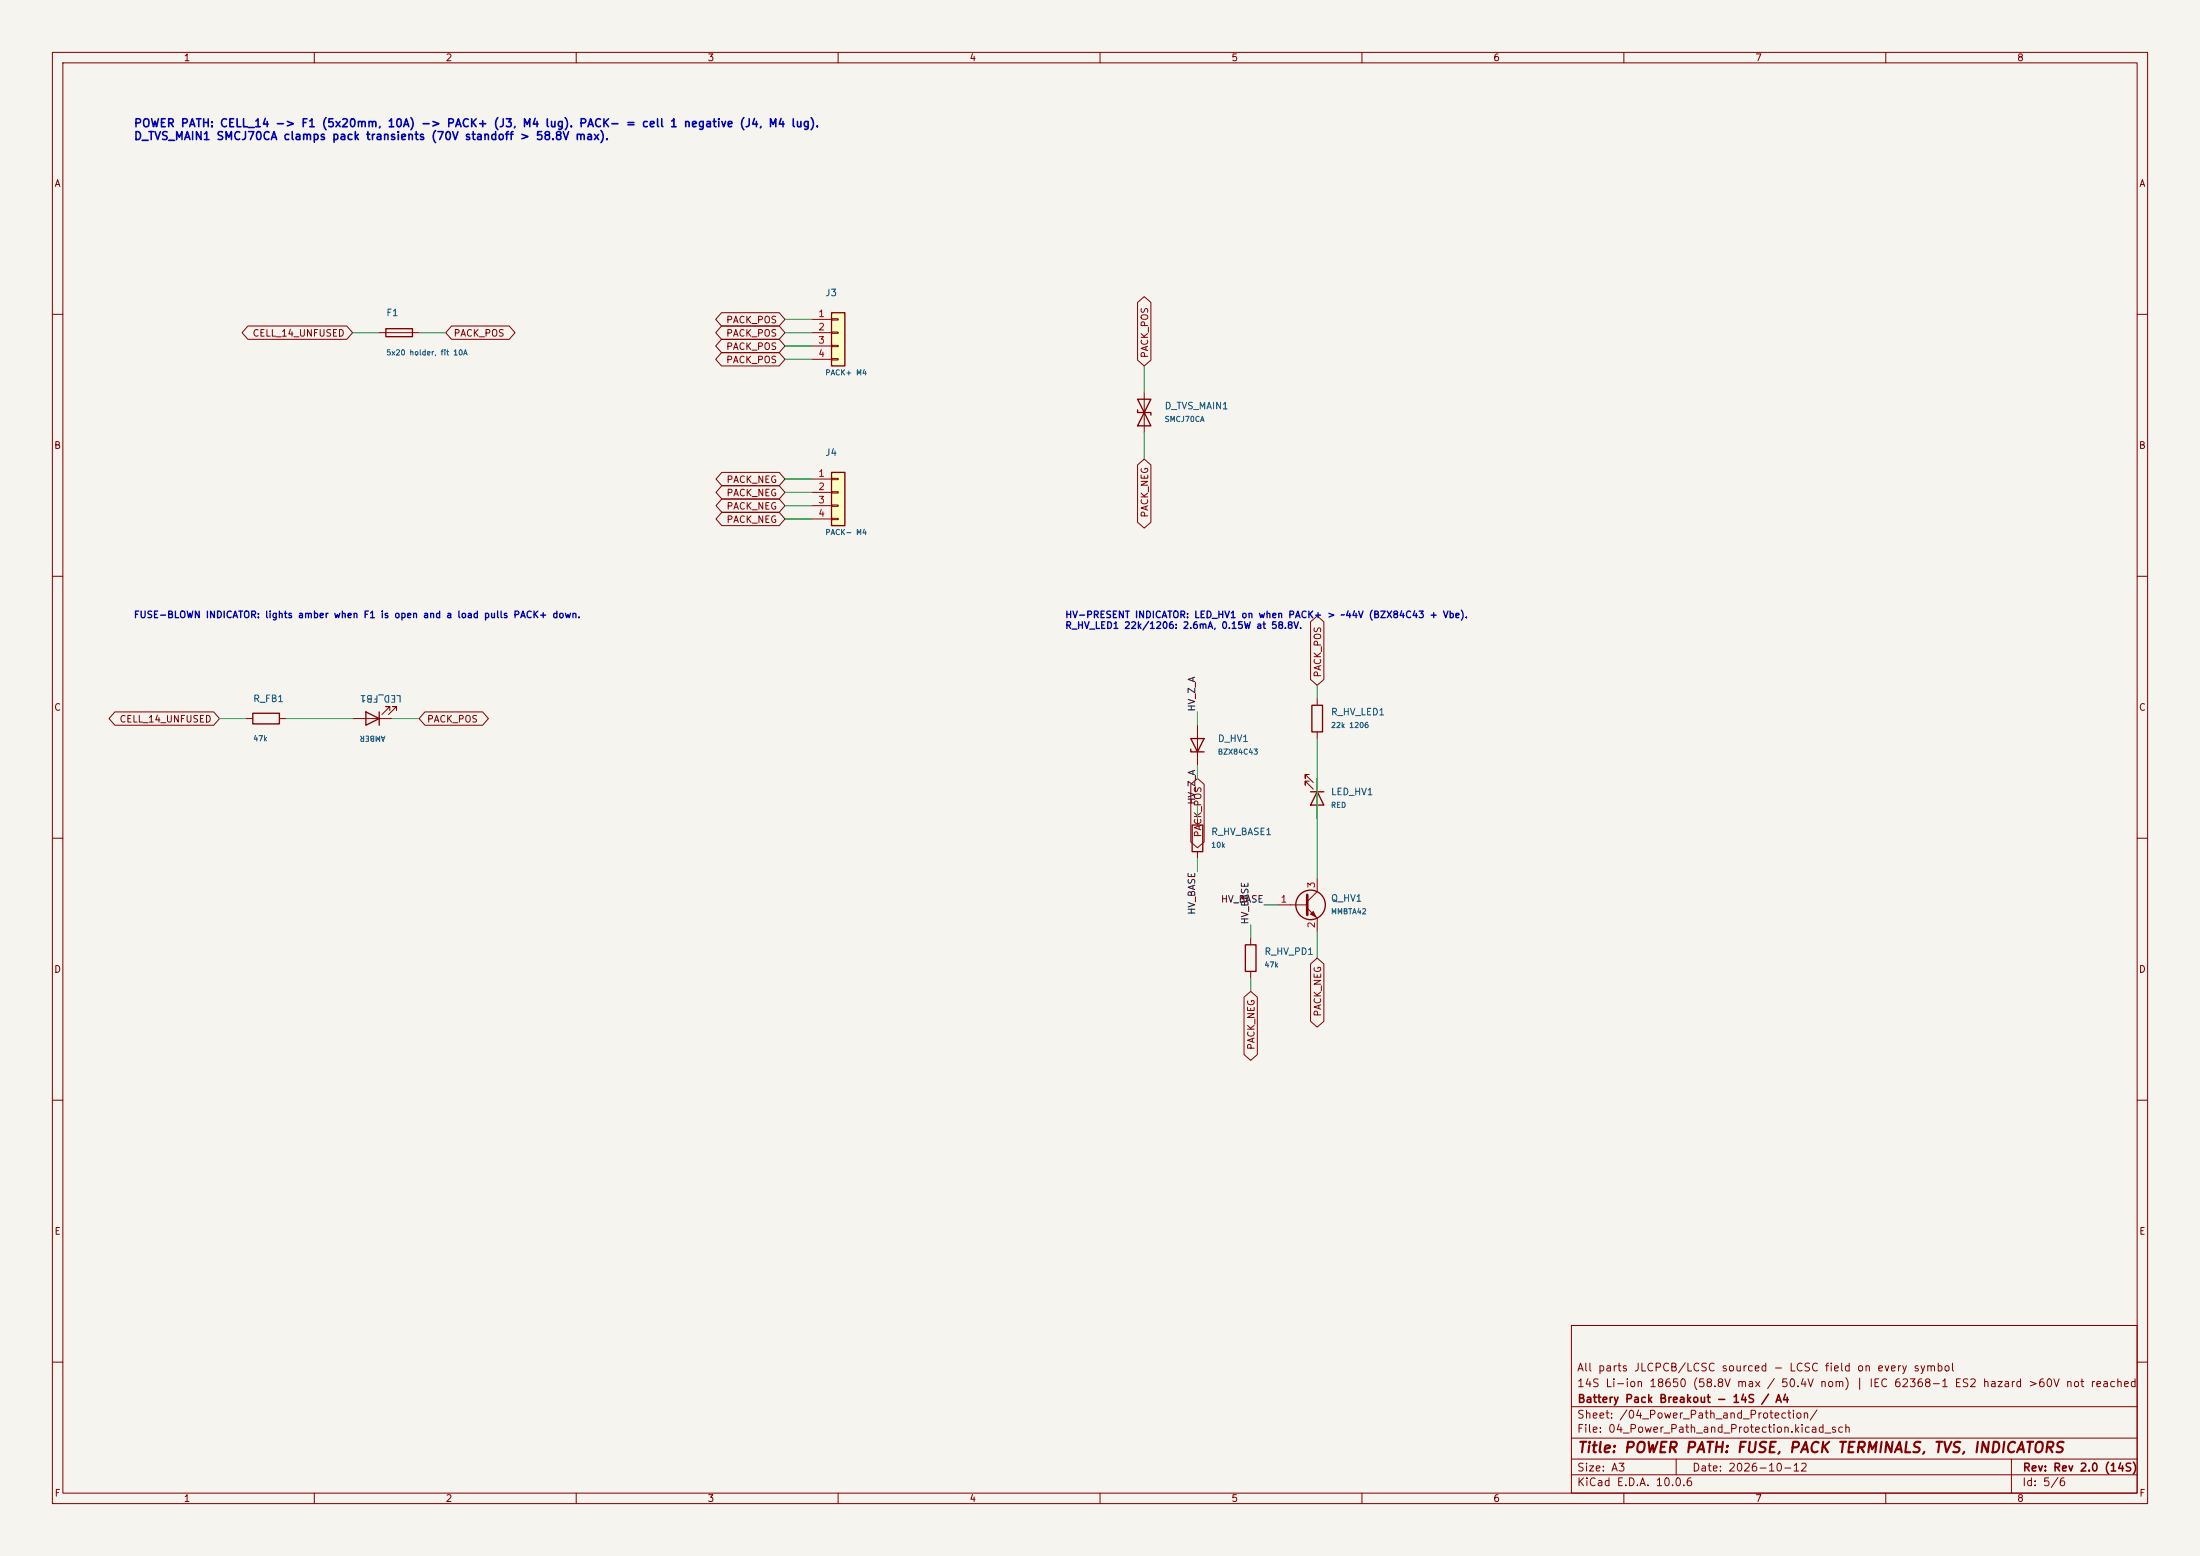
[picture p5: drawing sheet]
(kicad_sch
 (version 20260306)
 (generator "eeschema")
 (generator_version "10.0")
 (paper "A3")
 (title_block
  (title "POWER PATH: FUSE, PACK TERMINALS, TVS, INDICATORS")
  (date "2026-10-12")
  (rev "Rev 2.0 (14S)")
  (company "Battery Pack Breakout - 14S / A4")
  (comment 1 "14S Li-ion 18650 (58.8V max / 50.4V nom) | IEC 62368-1 ES2 hazard >60V not reached")
  (comment 2 "All parts JLCPCB/LCSC sourced - LCSC field on every symbol"))
 (lib_symbols
  (symbol "Device:Fuse"
   (pin_numbers (hide yes))
   (pin_names
    (offset 0)) (exclude_from_sim no) (in_bom yes) (on_board yes)
   (in_pos_files yes)
   (duplicate_pin_numbers_are_jumpers no)
   (property "Reference" "F" (at 2.032 0 90) (show_name no) (do_not_autoplace no) (effects (font (size 1.27 1.27))))
   (property "Value" "Fuse" (at -1.905 0 90) (show_name no) (do_not_autoplace no) (effects (font (size 1.27 1.27))))
   (property "Footprint" "" (at -1.778 0 90) (show_name no) (do_not_autoplace no) (hide yes) (effects (font (size 1.27 1.27))))
   (property "Datasheet" "" (at 0 0 0) (show_name no) (do_not_autoplace no) (hide yes) (effects (font (size 1.27 1.27))))
   (property "Description" "Fuse" (at 0 0 0) (show_name no) (do_not_autoplace no) (hide yes) (effects (font (size 1.27 1.27))))
   (symbol "Fuse_0_1"
    (rectangle (start -0.762 -2.54) (end 0.762 2.54) (stroke (width 0.254) (type default)) (fill (type none)))
    (polyline (pts (xy 0 2.54) (xy 0 -2.54)) (stroke (width 0) (type default)) (fill (type none))))
   (symbol "Fuse_1_1"
    (pin passive line (at 0 3.81 270) (length 1.27) (name "" (effects (font (size 1.27 1.27)))) (number "1" (effects (font (size 1.27 1.27)))))
    (pin passive line (at 0 -3.81 90) (length 1.27) (name "" (effects (font (size 1.27 1.27)))) (number "2" (effects (font (size 1.27 1.27))))))
   (embedded_fonts no))
  (symbol "Connector_Generic:Conn_01x04"
   (pin_names
    (offset 1.016) (hide yes)) (exclude_from_sim no) (in_bom yes) (on_board yes)
   (in_pos_files yes)
   (duplicate_pin_numbers_are_jumpers no)
   (property "Reference" "J" (at 0 5.08 0) (show_name no) (do_not_autoplace no) (effects (font (size 1.27 1.27))))
   (property "Value" "Conn_01x04" (at 0 -7.62 0) (show_name no) (do_not_autoplace no) (effects (font (size 1.27 1.27))))
   (property "Footprint" "" (at 0 0 0) (show_name no) (do_not_autoplace no) (hide yes) (effects (font (size 1.27 1.27))))
   (property "Datasheet" "" (at 0 0 0) (show_name no) (do_not_autoplace no) (hide yes) (effects (font (size 1.27 1.27))))
   (property "Description" "Generic connector, single row, 01x04, script generated (kicad-library-utils/schlib/autogen/connector/)" (at 0 0 0) (show_name no) (do_not_autoplace no) (hide yes) (effects (font (size 1.27 1.27))))
   (symbol "Conn_01x04_1_1"
    (rectangle (start -1.27 3.81) (end 1.27 -6.35) (stroke (width 0.254) (type default)) (fill (type background)))
    (rectangle (start -1.27 2.667) (end 0 2.413) (stroke (width 0.1524) (type default)) (fill (type none)))
    (rectangle (start -1.27 0.127) (end 0 -0.127) (stroke (width 0.1524) (type default)) (fill (type none)))
    (rectangle (start -1.27 -2.413) (end 0 -2.667) (stroke (width 0.1524) (type default)) (fill (type none)))
    (rectangle (start -1.27 -4.953) (end 0 -5.207) (stroke (width 0.1524) (type default)) (fill (type none)))
    (pin passive line (at -5.08 2.54 0) (length 3.81) (name "Pin_1" (effects (font (size 1.27 1.27)))) (number "1" (effects (font (size 1.27 1.27)))))
    (pin passive line (at -5.08 0 0) (length 3.81) (name "Pin_2" (effects (font (size 1.27 1.27)))) (number "2" (effects (font (size 1.27 1.27)))))
    (pin passive line (at -5.08 -2.54 0) (length 3.81) (name "Pin_3" (effects (font (size 1.27 1.27)))) (number "3" (effects (font (size 1.27 1.27)))))
    (pin passive line (at -5.08 -5.08 0) (length 3.81) (name "Pin_4" (effects (font (size 1.27 1.27)))) (number "4" (effects (font (size 1.27 1.27))))))
   (embedded_fonts no))
  (symbol "Device:D_TVS"
   (pin_numbers (hide yes))
   (pin_names
    (offset 1.016) (hide yes)) (exclude_from_sim no) (in_bom yes) (on_board yes)
   (in_pos_files yes)
   (duplicate_pin_numbers_are_jumpers no)
   (property "Reference" "D" (at 0 2.54 0) (show_name no) (do_not_autoplace no) (effects (font (size 1.27 1.27))))
   (property "Value" "D_TVS" (at 0 -2.54 0) (show_name no) (do_not_autoplace no) (effects (font (size 1.27 1.27))))
   (property "Footprint" "" (at 0 0 0) (show_name no) (do_not_autoplace no) (hide yes) (effects (font (size 1.27 1.27))))
   (property "Datasheet" "" (at 0 0 0) (show_name no) (do_not_autoplace no) (hide yes) (effects (font (size 1.27 1.27))))
   (property "Description" "Bidirectional transient-voltage-suppression diode" (at 0 0 0) (show_name no) (do_not_autoplace no) (hide yes) (effects (font (size 1.27 1.27))))
   (symbol "D_TVS_0_1"
    (polyline (pts (xy -2.54 1.27) (xy -2.54 -1.27) (xy 2.54 1.27) (xy 2.54 -1.27) (xy -2.54 1.27)) (stroke (width 0.254) (type default)) (fill (type none)))
    (polyline (pts (xy 0.508 1.27) (xy 0 1.27) (xy 0 -1.27) (xy -0.508 -1.27)) (stroke (width 0.254) (type default)) (fill (type none)))
    (polyline (pts (xy 1.27 0) (xy -1.27 0)) (stroke (width 0) (type default)) (fill (type none))))
   (symbol "D_TVS_1_1"
    (pin passive line (at -3.81 0 0) (length 2.54) (name "A1" (effects (font (size 1.27 1.27)))) (number "1" (effects (font (size 1.27 1.27)))))
    (pin passive line (at 3.81 0 180) (length 2.54) (name "A2" (effects (font (size 1.27 1.27)))) (number "2" (effects (font (size 1.27 1.27))))))
   (embedded_fonts no))
  (symbol "Device:R"
   (pin_numbers (hide yes))
   (pin_names
    (offset 0)) (exclude_from_sim no) (in_bom yes) (on_board yes)
   (in_pos_files yes)
   (duplicate_pin_numbers_are_jumpers no)
   (property "Reference" "R" (at 2.032 0 90) (show_name no) (do_not_autoplace no) (effects (font (size 1.27 1.27))))
   (property "Value" "R" (at 0 0 90) (show_name no) (do_not_autoplace no) (effects (font (size 1.27 1.27))))
   (property "Footprint" "" (at -1.778 0 90) (show_name no) (do_not_autoplace no) (hide yes) (effects (font (size 1.27 1.27))))
   (property "Datasheet" "" (at 0 0 0) (show_name no) (do_not_autoplace no) (hide yes) (effects (font (size 1.27 1.27))))
   (property "Description" "Resistor" (at 0 0 0) (show_name no) (do_not_autoplace no) (hide yes) (effects (font (size 1.27 1.27))))
   (symbol "R_0_1"
    (rectangle (start -1.016 -2.54) (end 1.016 2.54) (stroke (width 0.254) (type default)) (fill (type none))))
   (symbol "R_1_1"
    (pin passive line (at 0 3.81 270) (length 1.27) (name "" (effects (font (size 1.27 1.27)))) (number "1" (effects (font (size 1.27 1.27)))))
    (pin passive line (at 0 -3.81 90) (length 1.27) (name "" (effects (font (size 1.27 1.27)))) (number "2" (effects (font (size 1.27 1.27))))))
   (embedded_fonts no))
  (symbol "Device:LED"
   (pin_numbers (hide yes))
   (pin_names
    (offset 1.016) (hide yes)) (exclude_from_sim no) (in_bom yes) (on_board yes)
   (in_pos_files yes)
   (duplicate_pin_numbers_are_jumpers no)
   (property "Reference" "D" (at 0 2.54 0) (show_name no) (do_not_autoplace no) (effects (font (size 1.27 1.27))))
   (property "Value" "LED" (at 0 -2.54 0) (show_name no) (do_not_autoplace no) (effects (font (size 1.27 1.27))))
   (property "Footprint" "" (at 0 0 0) (show_name no) (do_not_autoplace no) (hide yes) (effects (font (size 1.27 1.27))))
   (property "Datasheet" "" (at 0 0 0) (show_name no) (do_not_autoplace no) (hide yes) (effects (font (size 1.27 1.27))))
   (property "Description" "Light emitting diode" (at 0 0 0) (show_name no) (do_not_autoplace no) (hide yes) (effects (font (size 1.27 1.27))))
   (property "Sim.Pins" "1=K 2=A" (at 0 0 0) (show_name no) (do_not_autoplace no) (hide yes) (effects (font (size 1.27 1.27))))
   (symbol "LED_0_1"
    (polyline (pts (xy -3.048 -0.762) (xy -4.572 -2.286) (xy -3.81 -2.286) (xy -4.572 -2.286) (xy -4.572 -1.524)) (stroke (width 0) (type default)) (fill (type none)))
    (polyline (pts (xy -1.778 -0.762) (xy -3.302 -2.286) (xy -2.54 -2.286) (xy -3.302 -2.286) (xy -3.302 -1.524)) (stroke (width 0) (type default)) (fill (type none)))
    (polyline (pts (xy -1.27 0) (xy 1.27 0)) (stroke (width 0) (type default)) (fill (type none)))
    (polyline (pts (xy -1.27 -1.27) (xy -1.27 1.27)) (stroke (width 0.254) (type default)) (fill (type none)))
    (polyline (pts (xy 1.27 -1.27) (xy 1.27 1.27) (xy -1.27 0) (xy 1.27 -1.27)) (stroke (width 0.254) (type default)) (fill (type none))))
   (symbol "LED_1_1"
    (pin passive line (at -3.81 0 0) (length 2.54) (name "K" (effects (font (size 1.27 1.27)))) (number "1" (effects (font (size 1.27 1.27)))))
    (pin passive line (at 3.81 0 180) (length 2.54) (name "A" (effects (font (size 1.27 1.27)))) (number "2" (effects (font (size 1.27 1.27))))))
   (embedded_fonts no))
  (symbol "Diode:BZX84Cxx"
   (pin_numbers (hide yes))
   (pin_names (hide yes)) (exclude_from_sim no) (in_bom yes) (on_board yes)
   (in_pos_files yes)
   (duplicate_pin_numbers_are_jumpers no)
   (property "Reference" "D" (at 0 3.81 0) (show_name no) (do_not_autoplace no) (effects (font (size 1.27 1.27))))
   (property "Value" "BZX84Cxx" (at 0 -3.81 0) (show_name no) (do_not_autoplace no) (effects (font (size 1.27 1.27))))
   (property "Footprint" "Package_TO_SOT_SMD:SOT-23" (at 0 0 0) (show_name no) (do_not_autoplace no) (hide yes) (effects (font (size 1.27 1.27))))
   (property "Datasheet" "https://diotec.com/tl_files/diotec/files/pdf/datasheets/bzx84c2v4.pdf" (at 0 0 0) (show_name no) (do_not_autoplace no) (hide yes) (effects (font (size 1.27 1.27))))
   (property "Description" "300mW Zener Diode, SOT-23" (at 0 0 0) (show_name no) (do_not_autoplace no) (hide yes) (effects (font (size 1.27 1.27))))
   (symbol "BZX84Cxx_0_1"
    (polyline (pts (xy -1.27 -1.27) (xy -1.27 1.27) (xy -0.762 1.27)) (stroke (width 0.254) (type default)) (fill (type none)))
    (polyline (pts (xy 1.27 0) (xy -1.27 0)) (stroke (width 0) (type default)) (fill (type none)))
    (polyline (pts (xy 1.27 -1.27) (xy 1.27 1.27) (xy -1.27 0) (xy 1.27 -1.27)) (stroke (width 0.254) (type default)) (fill (type none))))
   (symbol "BZX84Cxx_1_1"
    (pin passive line (at 3.81 0 180) (length 2.54) (name "A" (effects (font (size 1.27 1.27)))) (number "1" (effects (font (size 1.27 1.27)))))
    (pin no_connect line (at 1.27 0 180) (length 2.54) (hide yes) (name "NC" (effects (font (size 1.27 1.27)))) (number "2" (effects (font (size 1.27 1.27)))))
    (pin passive line (at -3.81 0 0) (length 2.54) (name "K" (effects (font (size 1.27 1.27)))) (number "3" (effects (font (size 1.27 1.27))))))
   (embedded_fonts no))
  (symbol "Transistor_BJT:Q_NPN_BEC"
   (pin_names
    (offset 0) (hide yes)) (exclude_from_sim no) (in_bom yes) (on_board yes)
   (in_pos_files yes)
   (duplicate_pin_numbers_are_jumpers no)
   (property "Reference" "Q" (at 5.08 1.27 0) (show_name no) (do_not_autoplace no) (effects (font (size 1.27 1.27)) (justify left)))
   (property "Value" "Q_NPN_BEC" (at 5.08 -1.27 0) (show_name no) (do_not_autoplace no) (effects (font (size 1.27 1.27)) (justify left)))
   (property "Footprint" "" (at 5.08 2.54 0) (show_name no) (do_not_autoplace no) (hide yes) (effects (font (size 1.27 1.27))))
   (property "Datasheet" "" (at 0 0 0) (show_name no) (do_not_autoplace no) (hide yes) (effects (font (size 1.27 1.27))))
   (property "Description" "NPN transistor, base/emitter/collector" (at 0 0 0) (show_name no) (do_not_autoplace no) (hide yes) (effects (font (size 1.27 1.27))))
   (property "Sim.Device" "NPN" (at 0 0 0) (show_name no) (do_not_autoplace no) (hide yes) (effects (font (size 1.27 1.27))))
   (property "Sim.Pins" "1=B 2=E 3=C" (at 0 0 0) (show_name no) (do_not_autoplace no) (hide yes) (effects (font (size 1.27 1.27))))
   (symbol "Q_NPN_BEC_0_1"
    (polyline (pts (xy -2.54 0) (xy 0.635 0)) (stroke (width 0) (type default)) (fill (type none)))
    (polyline (pts (xy 0.635 1.905) (xy 0.635 -1.905)) (stroke (width 0.508) (type default)) (fill (type none)))
    (circle (center 1.27 0) (radius 2.8194) (stroke (width 0.254) (type default)) (fill (type none))))
   (symbol "Q_NPN_BEC_1_1"
    (polyline (pts (xy 0.635 0.635) (xy 2.54 2.54)) (stroke (width 0) (type default)) (fill (type none)))
    (polyline (pts (xy 0.635 -0.635) (xy 2.54 -2.54)) (stroke (width 0) (type default)) (fill (type none)))
    (polyline (pts (xy 1.27 -1.778) (xy 1.778 -1.27) (xy 2.286 -2.286) (xy 1.27 -1.778)) (stroke (width 0) (type default)) (fill (type outline)))
    (pin input line (at -5.08 0 0) (length 2.54) (name "B" (effects (font (size 1.27 1.27)))) (number "1" (effects (font (size 1.27 1.27)))))
    (pin passive line (at 2.54 -5.08 90) (length 2.54) (name "E" (effects (font (size 1.27 1.27)))) (number "2" (effects (font (size 1.27 1.27)))))
    (pin passive line (at 2.54 5.08 270) (length 2.54) (name "C" (effects (font (size 1.27 1.27)))) (number "3" (effects (font (size 1.27 1.27))))))
   (embedded_fonts no)))
 (text "POWER PATH: CELL_14 -> F1 (5x20mm, 10A) -> PACK+ (J3, M4 lug). PACK- = cell 1 negative (J4, M4 lug).\nD_TVS_MAIN1 SMCJ70CA clamps pack transients (70V standoff > 58.8V max)."
  (exclude_from_sim no)
  (at 25.4 22.86 0)
  (effects (font (size 1.524 1.524)
    (bold yes)) (justify left top)))
 (symbol
  (lib_id "Device:Fuse")
  (at 76.2 63.5 90)
  (unit 1)
  (body_style 1)
  (exclude_from_sim no)
  (in_bom yes)
  (on_board yes)
  (in_pos_files yes)
  (dnp no)
  (property "Reference" "F1" (at 73.66 59.69 270) (show_name no) (do_not_autoplace no) (effects (font (size 1.27 1.27)) (justify left)))
  (property "Value" "5x20 holder, fit 10A" (at 73.66 67.31 270) (show_name no) (do_not_autoplace no) (effects (font (size 1 1)) (justify left)))
  (property "Footprint" "footprints:FUSE-TH_L24.8-W9.8-P22.60" (at 76.2 63.5 0) (hide yes) (show_name no) (do_not_autoplace no) (effects (font (size 1.27 1.27))))
  (property "Datasheet" "" (at 76.2 63.5 0) (hide yes) (show_name no) (do_not_autoplace no) (effects (font (size 1.27 1.27))))
  (property "Description" "5x20mm fuse clips, 10A max - fit 10A ceramic fast fuse" (at 76.2 63.5 0) (hide yes) (show_name no) (do_not_autoplace no) (effects (font (size 1.27 1.27))))
  (property "LCSC" "C268205" (at 76.2 63.5 0) (hide yes) (show_name no) (do_not_autoplace no) (effects (font (size 1.27 1.27))))
  (property "MPN" "FH1-200CK-B" (at 76.2 63.5 0) (hide yes) (show_name no) (do_not_autoplace no) (effects (font (size 1.27 1.27))))
  (property "Manufacturer" "HONGJU" (at 76.2 63.5 0) (hide yes) (show_name no) (do_not_autoplace no) (effects (font (size 1.27 1.27))))
  (pin "1")
  (pin "2"))
 (wire
  (pts (xy 72.39 63.5) (xy 67.31 63.5))
  (stroke (width 0) (type default)))
 (global_label "CELL_14_UNFUSED"
  (shape bidirectional)
  (at 67.31 63.5 180)
  (fields_autoplaced yes)
  (effects (font (size 1.27 1.27)) (justify right))
  (property "Intersheetrefs" "${INTERSHEET_REFS}" (at 67.31 63.5 0) (hide yes) (show_name no) (do_not_autoplace no) (effects (font (size 1.27 1.27)))))
 (wire
  (pts (xy 80.01 63.5) (xy 85.09 63.5))
  (stroke (width 0) (type default)))
 (global_label "PACK_POS"
  (shape bidirectional)
  (at 85.09 63.5 0)
  (fields_autoplaced yes)
  (effects (font (size 1.27 1.27)) (justify left))
  (property "Intersheetrefs" "${INTERSHEET_REFS}" (at 85.09 63.5 0) (hide yes) (show_name no) (do_not_autoplace no) (effects (font (size 1.27 1.27)))))
 (symbol
  (lib_id "Connector_Generic:Conn_01x04")
  (at 160.02 63.5 0)
  (unit 1)
  (body_style 1)
  (exclude_from_sim no)
  (in_bom yes)
  (on_board yes)
  (in_pos_files yes)
  (dnp no)
  (property "Reference" "J3" (at 157.48 55.88 0) (show_name no) (do_not_autoplace no) (effects (font (size 1.27 1.27)) (justify left)))
  (property "Value" "PACK+ M4" (at 157.48 71.12 0) (show_name no) (do_not_autoplace no) (effects (font (size 1 1)) (justify left)))
  (property "Footprint" "footprints:CONN-TH_4P-L11.1-W9.2-P5.00-T44009" (at 160.02 63.5 0) (hide yes) (show_name no) (do_not_autoplace no) (effects (font (size 1.27 1.27))))
  (property "Datasheet" "" (at 160.02 63.5 0) (hide yes) (show_name no) (do_not_autoplace no) (effects (font (size 1.27 1.27))))
  (property "Description" "M4 PCB power terminal (all 4 legs common)" (at 160.02 63.5 0) (hide yes) (show_name no) (do_not_autoplace no) (effects (font (size 1.27 1.27))))
  (property "LCSC" "C481463" (at 160.02 63.5 0) (hide yes) (show_name no) (do_not_autoplace no) (effects (font (size 1.27 1.27))))
  (property "MPN" "T44009" (at 160.02 63.5 0) (hide yes) (show_name no) (do_not_autoplace no) (effects (font (size 1.27 1.27))))
  (property "Manufacturer" "XFCN" (at 160.02 63.5 0) (hide yes) (show_name no) (do_not_autoplace no) (effects (font (size 1.27 1.27))))
  (pin "1")
  (pin "2")
  (pin "3")
  (pin "4"))
 (symbol
  (lib_id "Connector_Generic:Conn_01x04")
  (at 160.02 93.98 0)
  (unit 1)
  (body_style 1)
  (exclude_from_sim no)
  (in_bom yes)
  (on_board yes)
  (in_pos_files yes)
  (dnp no)
  (property "Reference" "J4" (at 157.48 86.36 0) (show_name no) (do_not_autoplace no) (effects (font (size 1.27 1.27)) (justify left)))
  (property "Value" "PACK- M4" (at 157.48 101.6 0) (show_name no) (do_not_autoplace no) (effects (font (size 1 1)) (justify left)))
  (property "Footprint" "footprints:CONN-TH_4P-L11.1-W9.2-P5.00-T44009" (at 160.02 93.98 0) (hide yes) (show_name no) (do_not_autoplace no) (effects (font (size 1.27 1.27))))
  (property "Datasheet" "" (at 160.02 93.98 0) (hide yes) (show_name no) (do_not_autoplace no) (effects (font (size 1.27 1.27))))
  (property "Description" "M4 PCB power terminal (all 4 legs common)" (at 160.02 93.98 0) (hide yes) (show_name no) (do_not_autoplace no) (effects (font (size 1.27 1.27))))
  (property "LCSC" "C481463" (at 160.02 93.98 0) (hide yes) (show_name no) (do_not_autoplace no) (effects (font (size 1.27 1.27))))
  (property "MPN" "T44009" (at 160.02 93.98 0) (hide yes) (show_name no) (do_not_autoplace no) (effects (font (size 1.27 1.27))))
  (property "Manufacturer" "XFCN" (at 160.02 93.98 0) (hide yes) (show_name no) (do_not_autoplace no) (effects (font (size 1.27 1.27))))
  (pin "1")
  (pin "2")
  (pin "3")
  (pin "4"))
 (wire
  (pts (xy 154.94 60.96) (xy 149.86 60.96))
  (stroke (width 0) (type default)))
 (global_label "PACK_POS"
  (shape bidirectional)
  (at 149.86 60.96 180)
  (fields_autoplaced yes)
  (effects (font (size 1.27 1.27)) (justify right))
  (property "Intersheetrefs" "${INTERSHEET_REFS}" (at 149.86 60.96 0) (hide yes) (show_name no) (do_not_autoplace no) (effects (font (size 1.27 1.27)))))
 (wire
  (pts (xy 154.94 91.44) (xy 149.86 91.44))
  (stroke (width 0) (type default)))
 (global_label "PACK_NEG"
  (shape bidirectional)
  (at 149.86 91.44 180)
  (fields_autoplaced yes)
  (effects (font (size 1.27 1.27)) (justify right))
  (property "Intersheetrefs" "${INTERSHEET_REFS}" (at 149.86 91.44 0) (hide yes) (show_name no) (do_not_autoplace no) (effects (font (size 1.27 1.27)))))
 (wire
  (pts (xy 154.94 63.5) (xy 149.86 63.5))
  (stroke (width 0) (type default)))
 (global_label "PACK_POS"
  (shape bidirectional)
  (at 149.86 63.5 180)
  (fields_autoplaced yes)
  (effects (font (size 1.27 1.27)) (justify right))
  (property "Intersheetrefs" "${INTERSHEET_REFS}" (at 149.86 63.5 0) (hide yes) (show_name no) (do_not_autoplace no) (effects (font (size 1.27 1.27)))))
 (wire
  (pts (xy 154.94 93.98) (xy 149.86 93.98))
  (stroke (width 0) (type default)))
 (global_label "PACK_NEG"
  (shape bidirectional)
  (at 149.86 93.98 180)
  (fields_autoplaced yes)
  (effects (font (size 1.27 1.27)) (justify right))
  (property "Intersheetrefs" "${INTERSHEET_REFS}" (at 149.86 93.98 0) (hide yes) (show_name no) (do_not_autoplace no) (effects (font (size 1.27 1.27)))))
 (wire
  (pts (xy 154.94 66.04) (xy 149.86 66.04))
  (stroke (width 0) (type default)))
 (global_label "PACK_POS"
  (shape bidirectional)
  (at 149.86 66.04 180)
  (fields_autoplaced yes)
  (effects (font (size 1.27 1.27)) (justify right))
  (property "Intersheetrefs" "${INTERSHEET_REFS}" (at 149.86 66.04 0) (hide yes) (show_name no) (do_not_autoplace no) (effects (font (size 1.27 1.27)))))
 (wire
  (pts (xy 154.94 96.52) (xy 149.86 96.52))
  (stroke (width 0) (type default)))
 (global_label "PACK_NEG"
  (shape bidirectional)
  (at 149.86 96.52 180)
  (fields_autoplaced yes)
  (effects (font (size 1.27 1.27)) (justify right))
  (property "Intersheetrefs" "${INTERSHEET_REFS}" (at 149.86 96.52 0) (hide yes) (show_name no) (do_not_autoplace no) (effects (font (size 1.27 1.27)))))
 (wire
  (pts (xy 154.94 68.58) (xy 149.86 68.58))
  (stroke (width 0) (type default)))
 (global_label "PACK_POS"
  (shape bidirectional)
  (at 149.86 68.58 180)
  (fields_autoplaced yes)
  (effects (font (size 1.27 1.27)) (justify right))
  (property "Intersheetrefs" "${INTERSHEET_REFS}" (at 149.86 68.58 0) (hide yes) (show_name no) (do_not_autoplace no) (effects (font (size 1.27 1.27)))))
 (wire
  (pts (xy 154.94 99.06) (xy 149.86 99.06))
  (stroke (width 0) (type default)))
 (global_label "PACK_NEG"
  (shape bidirectional)
  (at 149.86 99.06 180)
  (fields_autoplaced yes)
  (effects (font (size 1.27 1.27)) (justify right))
  (property "Intersheetrefs" "${INTERSHEET_REFS}" (at 149.86 99.06 0) (hide yes) (show_name no) (do_not_autoplace no) (effects (font (size 1.27 1.27)))))
 (symbol
  (lib_id "Device:D_TVS")
  (at 218.44 78.74 90)
  (unit 1)
  (body_style 1)
  (exclude_from_sim no)
  (in_bom yes)
  (on_board yes)
  (in_pos_files yes)
  (dnp no)
  (property "Reference" "D_TVS_MAIN1" (at 222.25 77.47 270) (show_name no) (do_not_autoplace no) (effects (font (size 1.27 1.27)) (justify left)))
  (property "Value" "SMCJ70CA" (at 222.25 80.01 270) (show_name no) (do_not_autoplace no) (effects (font (size 1 1)) (justify left)))
  (property "Footprint" "Diode_SMD:D_SMC" (at 218.44 78.74 0) (hide yes) (show_name no) (do_not_autoplace no) (effects (font (size 1.27 1.27))))
  (property "Datasheet" "" (at 218.44 78.74 0) (hide yes) (show_name no) (do_not_autoplace no) (effects (font (size 1.27 1.27))))
  (property "Description" "1500W 70V bidirectional TVS, pack clamp" (at 218.44 78.74 0) (hide yes) (show_name no) (do_not_autoplace no) (effects (font (size 1.27 1.27))))
  (property "LCSC" "C840779" (at 218.44 78.74 0) (hide yes) (show_name no) (do_not_autoplace no) (effects (font (size 1.27 1.27))))
  (property "MPN" "SMCJ70CA" (at 218.44 78.74 0) (hide yes) (show_name no) (do_not_autoplace no) (effects (font (size 1.27 1.27))))
  (property "Manufacturer" "MDD" (at 218.44 78.74 0) (hide yes) (show_name no) (do_not_autoplace no) (effects (font (size 1.27 1.27))))
  (pin "1")
  (pin "2"))
 (wire
  (pts (xy 218.44 82.55) (xy 218.44 87.63))
  (stroke (width 0) (type default)))
 (global_label "PACK_NEG"
  (shape bidirectional)
  (at 218.44 87.63 270)
  (fields_autoplaced yes)
  (effects (font (size 1.27 1.27)) (justify right))
  (property "Intersheetrefs" "${INTERSHEET_REFS}" (at 218.44 87.63 0) (hide yes) (show_name no) (do_not_autoplace no) (effects (font (size 1.27 1.27)))))
 (wire
  (pts (xy 218.44 74.93) (xy 218.44 69.85))
  (stroke (width 0) (type default)))
 (global_label "PACK_POS"
  (shape bidirectional)
  (at 218.44 69.85 90)
  (fields_autoplaced yes)
  (effects (font (size 1.27 1.27)) (justify left))
  (property "Intersheetrefs" "${INTERSHEET_REFS}" (at 218.44 69.85 0) (hide yes) (show_name no) (do_not_autoplace no) (effects (font (size 1.27 1.27)))))
 (text "FUSE-BLOWN INDICATOR: lights amber when F1 is open and a load pulls PACK+ down."
  (exclude_from_sim no)
  (at 25.4 116.84 0)
  (effects (font (size 1.27 1.27)
    (bold yes)) (justify left top)))
 (symbol
  (lib_id "Device:R")
  (at 50.8 137.16 90)
  (unit 1)
  (body_style 1)
  (exclude_from_sim no)
  (in_bom yes)
  (on_board yes)
  (in_pos_files yes)
  (dnp no)
  (property "Reference" "R_FB1" (at 48.26 133.35 270) (show_name no) (do_not_autoplace no) (effects (font (size 1.27 1.27)) (justify left)))
  (property "Value" "47k" (at 48.26 140.97 270) (show_name no) (do_not_autoplace no) (effects (font (size 1 1)) (justify left)))
  (property "Footprint" "Resistor_SMD:R_0805_2012Metric" (at 50.8 137.16 0) (hide yes) (show_name no) (do_not_autoplace no) (effects (font (size 1.27 1.27))))
  (property "Datasheet" "" (at 50.8 137.16 0) (hide yes) (show_name no) (do_not_autoplace no) (effects (font (size 1.27 1.27))))
  (property "Description" "47k 1% 0805" (at 50.8 137.16 0) (hide yes) (show_name no) (do_not_autoplace no) (effects (font (size 1.27 1.27))))
  (property "LCSC" "C17713" (at 50.8 137.16 0) (hide yes) (show_name no) (do_not_autoplace no) (effects (font (size 1.27 1.27))))
  (property "MPN" "0805W8F4702T5E" (at 50.8 137.16 0) (hide yes) (show_name no) (do_not_autoplace no) (effects (font (size 1.27 1.27))))
  (property "Manufacturer" "UNI-ROYAL" (at 50.8 137.16 0) (hide yes) (show_name no) (do_not_autoplace no) (effects (font (size 1.27 1.27))))
  (pin "1")
  (pin "2"))
 (symbol
  (lib_id "Device:LED")
  (at 71.12 137.16 180)
  (unit 1)
  (body_style 1)
  (exclude_from_sim no)
  (in_bom yes)
  (on_board yes)
  (in_pos_files yes)
  (dnp no)
  (property "Reference" "LED_FB1" (at 68.58 133.35 180) (show_name no) (do_not_autoplace no) (effects (font (size 1.27 1.27)) (justify left)))
  (property "Value" "AMBER" (at 68.58 140.97 180) (show_name no) (do_not_autoplace no) (effects (font (size 1 1)) (justify left)))
  (property "Footprint" "LED_SMD:LED_0805_2012Metric" (at 71.12 137.16 0) (hide yes) (show_name no) (do_not_autoplace no) (effects (font (size 1.27 1.27))))
  (property "Datasheet" "" (at 71.12 137.16 0) (hide yes) (show_name no) (do_not_autoplace no) (effects (font (size 1.27 1.27))))
  (property "Description" "Yellow LED 0805" (at 71.12 137.16 0) (hide yes) (show_name no) (do_not_autoplace no) (effects (font (size 1.27 1.27))))
  (property "LCSC" "C2296" (at 71.12 137.16 0) (hide yes) (show_name no) (do_not_autoplace no) (effects (font (size 1.27 1.27))))
  (property "MPN" "KT-0805Y" (at 71.12 137.16 0) (hide yes) (show_name no) (do_not_autoplace no) (effects (font (size 1.27 1.27))))
  (property "Manufacturer" "Hubei KENTO" (at 71.12 137.16 0) (hide yes) (show_name no) (do_not_autoplace no) (effects (font (size 1.27 1.27))))
  (pin "1")
  (pin "2"))
 (wire
  (pts (xy 46.99 137.16) (xy 41.91 137.16))
  (stroke (width 0) (type default)))
 (global_label "CELL_14_UNFUSED"
  (shape bidirectional)
  (at 41.91 137.16 180)
  (fields_autoplaced yes)
  (effects (font (size 1.27 1.27)) (justify right))
  (property "Intersheetrefs" "${INTERSHEET_REFS}" (at 41.91 137.16 0) (hide yes) (show_name no) (do_not_autoplace no) (effects (font (size 1.27 1.27)))))
 (wire
  (pts (xy 54.61 137.16) (xy 67.31 137.16))
  (stroke (width 0) (type default)))
 (wire
  (pts (xy 74.93 137.16) (xy 80.01 137.16))
  (stroke (width 0) (type default)))
 (global_label "PACK_POS"
  (shape bidirectional)
  (at 80.01 137.16 0)
  (fields_autoplaced yes)
  (effects (font (size 1.27 1.27)) (justify left))
  (property "Intersheetrefs" "${INTERSHEET_REFS}" (at 80.01 137.16 0) (hide yes) (show_name no) (do_not_autoplace no) (effects (font (size 1.27 1.27)))))
 (text "HV-PRESENT INDICATOR: LED_HV1 on when PACK+ > ~44V (BZX84C43 + Vbe).\nR_HV_LED1 22k/1206: 2.6mA, 0.15W at 58.8V."
  (exclude_from_sim no)
  (at 203.2 116.84 0)
  (effects (font (size 1.27 1.27)
    (bold yes)) (justify left top)))
 (symbol
  (lib_id "Diode:BZX84Cxx")
  (at 228.6 142.24 90)
  (unit 1)
  (body_style 1)
  (exclude_from_sim no)
  (in_bom yes)
  (on_board yes)
  (in_pos_files yes)
  (dnp no)
  (property "Reference" "D_HV1" (at 232.41 140.97 270) (show_name no) (do_not_autoplace no) (effects (font (size 1.27 1.27)) (justify left)))
  (property "Value" "BZX84C43" (at 232.41 143.51 270) (show_name no) (do_not_autoplace no) (effects (font (size 1 1)) (justify left)))
  (property "Footprint" "Package_TO_SOT_SMD:SOT-23" (at 228.6 142.24 0) (hide yes) (show_name no) (do_not_autoplace no) (effects (font (size 1.27 1.27))))
  (property "Datasheet" "" (at 228.6 142.24 0) (hide yes) (show_name no) (do_not_autoplace no) (effects (font (size 1.27 1.27))))
  (property "Description" "43V zener, HV-present threshold" (at 228.6 142.24 0) (hide yes) (show_name no) (do_not_autoplace no) (effects (font (size 1.27 1.27))))
  (property "LCSC" "C841170" (at 228.6 142.24 0) (hide yes) (show_name no) (do_not_autoplace no) (effects (font (size 1.27 1.27))))
  (property "MPN" "BZX84C43" (at 228.6 142.24 0) (hide yes) (show_name no) (do_not_autoplace no) (effects (font (size 1.27 1.27))))
  (property "Manufacturer" "LGE" (at 228.6 142.24 0) (hide yes) (show_name no) (do_not_autoplace no) (effects (font (size 1.27 1.27))))
  (pin "1")
  (pin "2")
  (pin "3"))
 (wire
  (pts (xy 228.6 146.05) (xy 228.6 148.59))
  (stroke (width 0) (type default)))
 (global_label "PACK_POS"
  (shape bidirectional)
  (at 228.6 148.59 270)
  (fields_autoplaced yes)
  (effects (font (size 1.27 1.27)) (justify right))
  (property "Intersheetrefs" "${INTERSHEET_REFS}" (at 228.6 148.59 0) (hide yes) (show_name no) (do_not_autoplace no) (effects (font (size 1.27 1.27)))))
 (symbol
  (lib_id "Device:R")
  (at 228.6 160.02 0)
  (unit 1)
  (body_style 1)
  (exclude_from_sim no)
  (in_bom yes)
  (on_board yes)
  (in_pos_files yes)
  (dnp no)
  (property "Reference" "R_HV_BASE1" (at 231.14 158.75 0) (show_name no) (do_not_autoplace no) (effects (font (size 1.27 1.27)) (justify left)))
  (property "Value" "10k" (at 231.14 161.29 0) (show_name no) (do_not_autoplace no) (effects (font (size 1 1)) (justify left)))
  (property "Footprint" "Resistor_SMD:R_0805_2012Metric" (at 228.6 160.02 0) (hide yes) (show_name no) (do_not_autoplace no) (effects (font (size 1.27 1.27))))
  (property "Datasheet" "" (at 228.6 160.02 0) (hide yes) (show_name no) (do_not_autoplace no) (effects (font (size 1.27 1.27))))
  (property "Description" "10k 1% 0805" (at 228.6 160.02 0) (hide yes) (show_name no) (do_not_autoplace no) (effects (font (size 1.27 1.27))))
  (property "LCSC" "C17414" (at 228.6 160.02 0) (hide yes) (show_name no) (do_not_autoplace no) (effects (font (size 1.27 1.27))))
  (property "MPN" "0805W8F1002T5E" (at 228.6 160.02 0) (hide yes) (show_name no) (do_not_autoplace no) (effects (font (size 1.27 1.27))))
  (property "Manufacturer" "UNI-ROYAL" (at 228.6 160.02 0) (hide yes) (show_name no) (do_not_autoplace no) (effects (font (size 1.27 1.27))))
  (pin "1")
  (pin "2"))
 (wire
  (pts (xy 228.6 138.43) (xy 228.6 135.89))
  (stroke (width 0) (type default)))
 (label "HV_Z_A"
  (at 228.6 135.89 90)
  (effects (font (size 1.27 1.27)) (justify left bottom)))
 (wire
  (pts (xy 228.6 156.21) (xy 228.6 153.67))
  (stroke (width 0) (type default)))
 (label "HV_Z_A"
  (at 228.6 153.67 90)
  (effects (font (size 1.27 1.27)) (justify left bottom)))
 (symbol
  (lib_id "Transistor_BJT:Q_NPN_BEC")
  (at 248.92 172.72 0)
  (unit 1)
  (body_style 1)
  (exclude_from_sim no)
  (in_bom yes)
  (on_board yes)
  (in_pos_files yes)
  (dnp no)
  (property "Reference" "Q_HV1" (at 254 171.45 0) (show_name no) (do_not_autoplace no) (effects (font (size 1.27 1.27)) (justify left)))
  (property "Value" "MMBTA42" (at 254 173.99 0) (show_name no) (do_not_autoplace no) (effects (font (size 1 1)) (justify left)))
  (property "Footprint" "Package_TO_SOT_SMD:SOT-23" (at 248.92 172.72 0) (hide yes) (show_name no) (do_not_autoplace no) (effects (font (size 1.27 1.27))))
  (property "Datasheet" "" (at 248.92 172.72 0) (hide yes) (show_name no) (do_not_autoplace no) (effects (font (size 1.27 1.27))))
  (property "Description" "300V NPN" (at 248.92 172.72 0) (hide yes) (show_name no) (do_not_autoplace no) (effects (font (size 1.27 1.27))))
  (property "LCSC" "C8515" (at 248.92 172.72 0) (hide yes) (show_name no) (do_not_autoplace no) (effects (font (size 1.27 1.27))))
  (property "MPN" "MMBTA42" (at 248.92 172.72 0) (hide yes) (show_name no) (do_not_autoplace no) (effects (font (size 1.27 1.27))))
  (property "Manufacturer" "JSCJ" (at 248.92 172.72 0) (hide yes) (show_name no) (do_not_autoplace no) (effects (font (size 1.27 1.27))))
  (pin "1")
  (pin "2")
  (pin "3"))
 (wire
  (pts (xy 228.6 163.83) (xy 228.6 166.37))
  (stroke (width 0) (type default)))
 (label "HV_BASE"
  (at 228.6 166.37 270)
  (effects (font (size 1.27 1.27)) (justify right bottom)))
 (wire
  (pts (xy 243.84 172.72) (xy 241.3 172.72))
  (stroke (width 0) (type default)))
 (label "HV_BASE"
  (at 241.3 172.72 180)
  (effects (font (size 1.27 1.27)) (justify right bottom)))
 (symbol
  (lib_id "Device:R")
  (at 238.76 182.88 0)
  (unit 1)
  (body_style 1)
  (exclude_from_sim no)
  (in_bom yes)
  (on_board yes)
  (in_pos_files yes)
  (dnp no)
  (property "Reference" "R_HV_PD1" (at 241.3 181.61 0) (show_name no) (do_not_autoplace no) (effects (font (size 1.27 1.27)) (justify left)))
  (property "Value" "47k" (at 241.3 184.15 0) (show_name no) (do_not_autoplace no) (effects (font (size 1 1)) (justify left)))
  (property "Footprint" "Resistor_SMD:R_0805_2012Metric" (at 238.76 182.88 0) (hide yes) (show_name no) (do_not_autoplace no) (effects (font (size 1.27 1.27))))
  (property "Datasheet" "" (at 238.76 182.88 0) (hide yes) (show_name no) (do_not_autoplace no) (effects (font (size 1.27 1.27))))
  (property "Description" "47k 1% 0805" (at 238.76 182.88 0) (hide yes) (show_name no) (do_not_autoplace no) (effects (font (size 1.27 1.27))))
  (property "LCSC" "C17713" (at 238.76 182.88 0) (hide yes) (show_name no) (do_not_autoplace no) (effects (font (size 1.27 1.27))))
  (property "MPN" "0805W8F4702T5E" (at 238.76 182.88 0) (hide yes) (show_name no) (do_not_autoplace no) (effects (font (size 1.27 1.27))))
  (property "Manufacturer" "UNI-ROYAL" (at 238.76 182.88 0) (hide yes) (show_name no) (do_not_autoplace no) (effects (font (size 1.27 1.27))))
  (pin "1")
  (pin "2"))
 (wire
  (pts (xy 238.76 179.07) (xy 238.76 176.53))
  (stroke (width 0) (type default)))
 (label "HV_BASE"
  (at 238.76 176.53 90)
  (effects (font (size 1.27 1.27)) (justify left bottom)))
 (wire
  (pts (xy 238.76 186.69) (xy 238.76 189.23))
  (stroke (width 0) (type default)))
 (global_label "PACK_NEG"
  (shape bidirectional)
  (at 238.76 189.23 270)
  (fields_autoplaced yes)
  (effects (font (size 1.27 1.27)) (justify right))
  (property "Intersheetrefs" "${INTERSHEET_REFS}" (at 238.76 189.23 0) (hide yes) (show_name no) (do_not_autoplace no) (effects (font (size 1.27 1.27)))))
 (wire
  (pts (xy 251.46 177.8) (xy 251.46 182.88))
  (stroke (width 0) (type default)))
 (global_label "PACK_NEG"
  (shape bidirectional)
  (at 251.46 182.88 270)
  (fields_autoplaced yes)
  (effects (font (size 1.27 1.27)) (justify right))
  (property "Intersheetrefs" "${INTERSHEET_REFS}" (at 251.46 182.88 0) (hide yes) (show_name no) (do_not_autoplace no) (effects (font (size 1.27 1.27)))))
 (symbol
  (lib_id "Device:LED")
  (at 251.46 152.4 270)
  (unit 1)
  (body_style 1)
  (exclude_from_sim no)
  (in_bom yes)
  (on_board yes)
  (in_pos_files yes)
  (dnp no)
  (property "Reference" "LED_HV1" (at 254 151.13 90) (show_name no) (do_not_autoplace no) (effects (font (size 1.27 1.27)) (justify left)))
  (property "Value" "RED" (at 254 153.67 90) (show_name no) (do_not_autoplace no) (effects (font (size 1 1)) (justify left)))
  (property "Footprint" "LED_SMD:LED_0805_2012Metric" (at 251.46 152.4 0) (hide yes) (show_name no) (do_not_autoplace no) (effects (font (size 1.27 1.27))))
  (property "Datasheet" "" (at 251.46 152.4 0) (hide yes) (show_name no) (do_not_autoplace no) (effects (font (size 1.27 1.27))))
  (property "Description" "Red LED 0805" (at 251.46 152.4 0) (hide yes) (show_name no) (do_not_autoplace no) (effects (font (size 1.27 1.27))))
  (property "LCSC" "C84256" (at 251.46 152.4 0) (hide yes) (show_name no) (do_not_autoplace no) (effects (font (size 1.27 1.27))))
  (property "MPN" "NCD0805R1" (at 251.46 152.4 0) (hide yes) (show_name no) (do_not_autoplace no) (effects (font (size 1.27 1.27))))
  (property "Manufacturer" "NATIONSTAR" (at 251.46 152.4 0) (hide yes) (show_name no) (do_not_autoplace no) (effects (font (size 1.27 1.27))))
  (pin "1")
  (pin "2"))
 (wire
  (pts (xy 251.46 148.59) (xy 251.46 167.64))
  (stroke (width 0) (type default)))
 (symbol
  (lib_id "Device:R")
  (at 251.46 137.16 0)
  (unit 1)
  (body_style 1)
  (exclude_from_sim no)
  (in_bom yes)
  (on_board yes)
  (in_pos_files yes)
  (dnp no)
  (property "Reference" "R_HV_LED1" (at 254 135.89 0) (show_name no) (do_not_autoplace no) (effects (font (size 1.27 1.27)) (justify left)))
  (property "Value" "22k 1206" (at 254 138.43 0) (show_name no) (do_not_autoplace no) (effects (font (size 1 1)) (justify left)))
  (property "Footprint" "Resistor_SMD:R_1206_3216Metric" (at 251.46 137.16 0) (hide yes) (show_name no) (do_not_autoplace no) (effects (font (size 1.27 1.27))))
  (property "Datasheet" "" (at 251.46 137.16 0) (hide yes) (show_name no) (do_not_autoplace no) (effects (font (size 1.27 1.27))))
  (property "Description" "22k 1% 1206 0.25W (0.15W at 58.8V)" (at 251.46 137.16 0) (hide yes) (show_name no) (do_not_autoplace no) (effects (font (size 1.27 1.27))))
  (property "LCSC" "C25830" (at 251.46 137.16 0) (hide yes) (show_name no) (do_not_autoplace no) (effects (font (size 1.27 1.27))))
  (property "MPN" "1206W4F2202T5E" (at 251.46 137.16 0) (hide yes) (show_name no) (do_not_autoplace no) (effects (font (size 1.27 1.27))))
  (property "Manufacturer" "UNI-ROYAL" (at 251.46 137.16 0) (hide yes) (show_name no) (do_not_autoplace no) (effects (font (size 1.27 1.27))))
  (pin "1")
  (pin "2"))
 (wire
  (pts (xy 251.46 133.35) (xy 251.46 130.81))
  (stroke (width 0) (type default)))
 (global_label "PACK_POS"
  (shape bidirectional)
  (at 251.46 130.81 90)
  (fields_autoplaced yes)
  (effects (font (size 1.27 1.27)) (justify left))
  (property "Intersheetrefs" "${INTERSHEET_REFS}" (at 251.46 130.81 0) (hide yes) (show_name no) (do_not_autoplace no) (effects (font (size 1.27 1.27)))))
 (wire
  (pts (xy 251.46 140.97) (xy 251.46 156.21))
  (stroke (width 0) (type default)))
 (embedded_fonts no))
